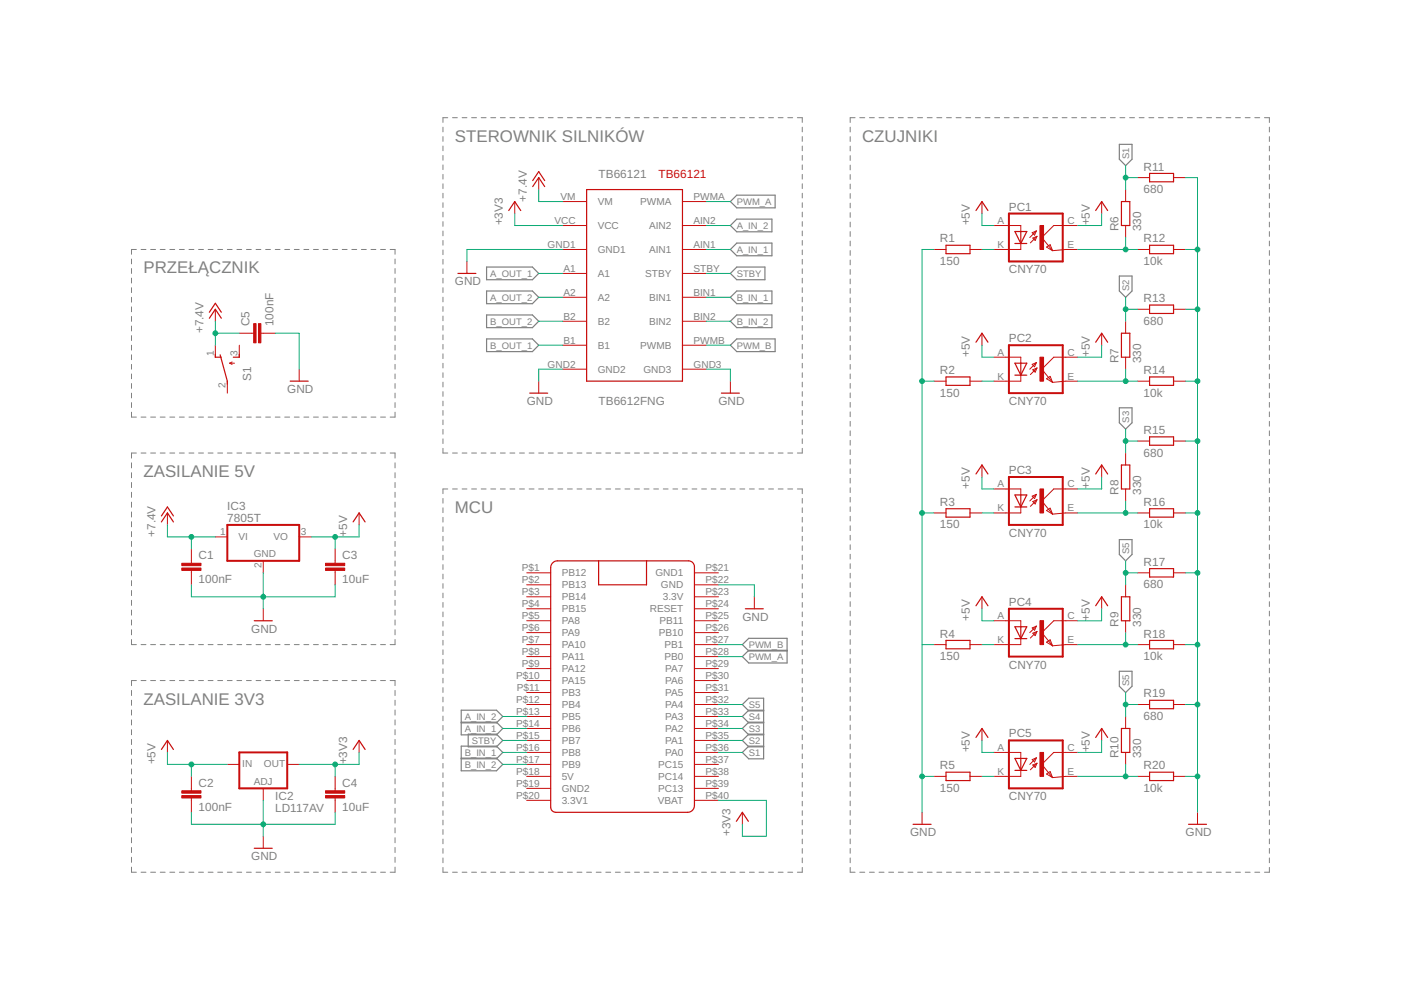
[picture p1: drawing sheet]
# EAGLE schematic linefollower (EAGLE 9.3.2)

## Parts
C1  100nF  C-EU025-024X044  [C025-024X044]
C2  100nF  C-EU025-024X044  [C025-024X044]
C3  10uF  C-EU025-024X044  [C025-024X044]
C4  10uF  C-EU025-024X044  [C025-024X044]
C5  100nF  C-EU025-024X044  [C025-024X044]
IC2  LD117AV  [TO220L1]
IC3  7805T  [TO220H]
PC1  CNY70  [4]
PC2  CNY70  [4]
PC3  CNY70  [4]
PC4  CNY70  [4]
PC5  CNY70  [4]
R1  150  R-EU_0204/5  [0204/5]
R2  150  R-EU_0204/5  [0204/5]
R3  150  R-EU_0204/5  [0204/5]
R4  150  R-EU_0204/5  [0204/5]
R5  150  R-EU_0204/5  [0204/5]
R6  330  R-EU_0204/5  [0204/5]
R7  330  R-EU_0204/5  [0204/5]
R8  330  R-EU_0204/5  [0204/5]
R9  330  R-EU_0204/5  [0204/5]
R10  330  R-EU_0204/5  [0204/5]
R11  680  R-EU_0204/5  [0204/5]
R12  10k  R-EU_0204/5  [0204/5]
R13  680  R-EU_0204/5  [0204/5]
R14  10k  R-EU_0204/5  [0204/5]
R15  680  R-EU_0204/5  [0204/5]
R16  10k  R-EU_0204/5  [0204/5]
R17  680  R-EU_0204/5  [0204/5]
R18  10k  R-EU_0204/5  [0204/5]
R19  680  R-EU_0204/5  [0204/5]
R20  10k  R-EU_0204/5  [0204/5]
S1  TL32PO  [TL3XPO]
ST1  BLUE_PILL  [BLUE_PILL]
TB66121  TB6612FNG  [TB6612FNG]

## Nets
+3V3: C4.1 IC2.2(OUT) ST1.P$40(VBAT) TB66121.VCC
+5V: C2.1 C3.1 IC2.3(IN) IC3.3(VO) PC1.A PC1.C(COL) PC2.A PC2.C(COL) PC3.A PC3.C(COL) PC4.A PC4.C(COL) PC5.A PC5.C(COL)
+12V: C1.1 C5.1 IC3.1(VI) S1.1(O) TB66121.VM ; supply symbol labelled +7.4V
A_IN_1: ST1.P$14(PB6) TB66121.AIN1
A_IN_2: ST1.P$13(PB5) TB66121.AIN2
A_OUT_1: TB66121.A1
A_OUT_2: TB66121.A2
B_IN_1: ST1.P$16(PB8) TB66121.BIN1
B_IN_2: ST1.P$17(PB9) TB66121.BIN2
B_OUT_1: TB66121.B1
B_OUT_2: TB66121.B2
GND: C1.2 C2.2 C3.2 C4.2 C5.2 IC2.1(ADJ) IC3.2(GND) R1.1 R2.1 R3.1 R5.1 R11.2 R12.2 R13.2 R14.2 R15.2 R16.2 R17.2 R18.2 R19.2 R20.2 ST1.P$22(GND) TB66121.GND1 TB66121.GND2 TB66121.GND3
GND1: R4.1
N$1: PC1.K(C) R1.2
N$2: PC2.K(C) R2.2
N$3: PC3.K(C) R3.2
N$4: PC5.K(C) R5.2
N$5: PC4.K(C) R4.2
PWM_A: ST1.P$28(PB0) TB66121.PWMA
PWM_B: ST1.P$27(PB1) TB66121.PWMB
S1: PC1.E(EMI) R6.1 R6.2 R11.1 R12.1 ST1.P$36(PA0)
S2: PC2.E(EMI) R7.1 R7.2 R13.1 R14.1 ST1.P$35(PA1)
S3: PC3.E(EMI) R8.1 R8.2 R15.1 R16.1 ST1.P$34(PA2)
S4: ST1.P$33(PA3)
S5: PC4.E(EMI) PC5.E(EMI) R9.1 R9.2 R10.1 R10.2 R17.1 R18.1 R19.1 R20.1 ST1.P$32(PA4)
STBY: ST1.P$15(PB7) TB66121.STBY
Unconnected: S1.2(P) S1.3(S) ST1.P$1(PB12) ST1.P$2(PB13) ST1.P$3(PB14) ST1.P$4(PB15) ST1.P$5(PA8) ST1.P$6(PA9) ST1.P$7(PA10) ST1.P$8(PA11) ST1.P$9(PA12) ST1.P$10(PA15) ST1.P$11(PB3) ST1.P$12(PB4) ST1.P$18(5V) ST1.P$19(GND2) ST1.P$20(3.3V1) ST1.P$23(3.3V) ST1.P$24(RESET) ST1.P$25(PB11) ST1.P$26(PB10) ST1.P$29(PA7) ST1.P$30(PA6) ST1.P$31(PA5) ST1.P$37(PC15) ST1.P$38(PC14) ST1.P$39(PC13)

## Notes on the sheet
- STEROWNIK SILNIKÓW | CZUJNIKI
- PRZEŁĄCZNIK
- ZASILANIE 5V
- MCU
- ZASILANIE 3V3

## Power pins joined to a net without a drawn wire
GND1: ST1.P$21(GND1)
